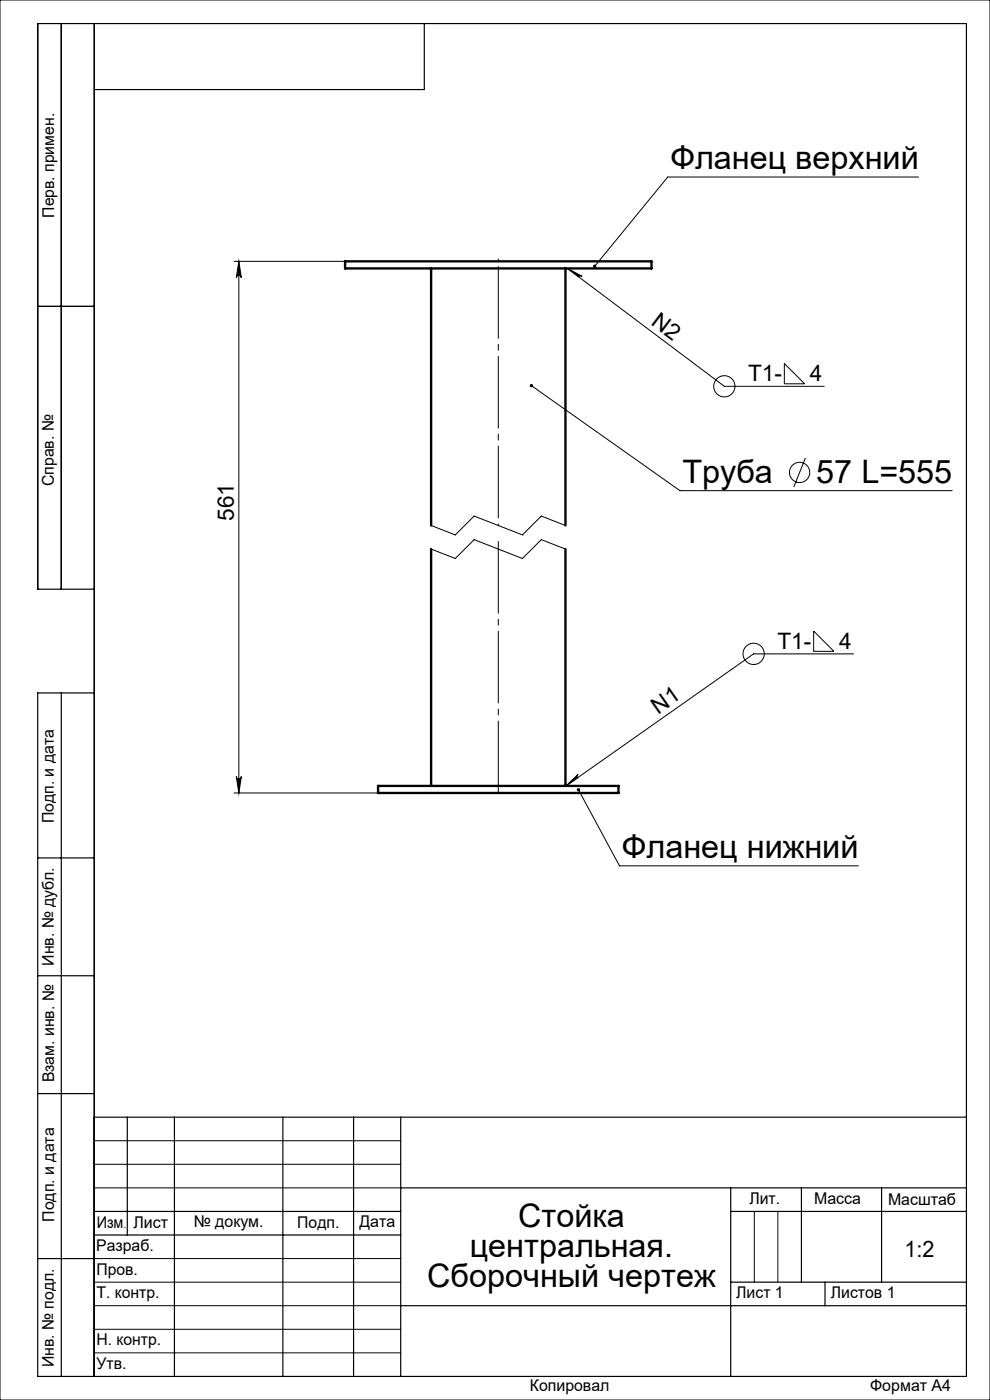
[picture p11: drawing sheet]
<svg xmlns="http://www.w3.org/2000/svg" width="210mm" height="297mm" viewBox="0 0 210 297" stroke-linecap="round" stroke-linejoin="round" font-family="sans-serif">
<g fill="none" stroke="#000" stroke-width=".21">
<path d="M0 0h210v297h-210zM194.8 37.6h-53.2l-15.5 18.9M49.7 55.4h23.5M50.7 55.4l.5 3.5a.54 .54 0 0 0-.5-.5 .54 .54 0 0 0-.6 .5zM50.7 55.4v112.8M120.4 56.9l33.2 25.1h21.2M120.4 56.9l3.1 1.7h-.5l-.2 .1zM166.4 77.1l4.3 4.3h-4.3zM112.7 81.8l31.5 22.3h57.8M170.8 97.2l-2.4 6.1M91.4 116.5l5.2 2 4-4 10.2 4 4-4 5.1 2M91.4 111.5l5.2 2 4-4 10.2 4 4-4 5.1 2"/>
<path d="M172.6 133.9l4.3 4.3h-4.3zM181.1 138.7h-21.2l-39.8 28M49.7 168.2h30.5M50.1 164.7a.54 .54 0 0 0 .6 .5 .54 .54 0 0 0 .5-.5l-.5 3.5zM120.1 166.7l2.5-2.4-.2 .4 .1 .3zM122.7 167.5l8.7 16.2h50.7M20 242h65M20 247h65M20 252h65M160 257v15M165 257v15M20 267h65"/>
<path d="M20 272h65M20 277h65M20 282h65M20 287h65"/>
<circle cx="153.6" cy="82" r="2.25"/>
<circle cx="169.6" cy="100.2" r="2.15"/>
<circle cx="159.9" cy="138.7" r="2.25"/>
</g>
<path d="M105.7 114.3v54.4" fill="none" stroke="#000" stroke-width=".21" stroke-dasharray="15.2 1.3 1.3 1.3" stroke-dashoffset="-.5"/>
<path d="M105.7 54.9v56.6" fill="none" stroke="#000" stroke-width=".21" stroke-dasharray="15.2 1.3 1.3 1.3" stroke-dashoffset="-1.6"/>
<g fill="none" stroke="#000" stroke-width=".25">
<path d="M13 5v120M20 5v287M90 5v14h-70M8 65h12M20 125h-12v-120h197v287h-197v-145h12M13 147v145M8 182h12M8 207h12M8 232h12M20 237h185M27 237v25M37 237v55"/>
<path d="M60 237v55M75 237v55M85 237v55M20 257h65M85 252h120M155 252v40M155 257h50M170 252v20M187 252v20M8 267h12M20 262h65M85 277h120"/>
<path d="M155 272h50M175 272v5"/>
</g>
<g fill="#000">
<path d="M112.5 81.5l.2 .3-.3-.2a.36 .36 0 0 0 .3 .6 .36 .36 0 0 0 .4-.5 .36 .36 0 0 0-.6-.2zM125.9 56.2l-.1 .3 .1 .3 .2-.3-.2 .3a.36 .36 0 0 0 .5-.1 .36 .36 0 0 0 0-.5 .36 .36 0 0 0-.5 0zM122.5 167.3a.36 .36 0 0 0 .1 .6 .36 .36 0 0 0 .5-.4 .36 .36 0 0 0-.6-.3l.2 .3z"/>
<path d="M50.1 164.7a.54 .54 0 0 0 .6 .5 .54 .54 0 0 0 .5-.5l-.5 3.5zM50.7 55.4l.5 3.5a.54 .54 0 0 0-.5-.5 .54 .54 0 0 0-.6 .5z"/>
<path d="M120.1 166.7l2.5-2.4-.2 .4 .1 .3zM120.4 56.9l3.1 1.7h-.5l-.2 .1z"/>
</g>
<path d="M73.2 55.4h65v1.5h-65zM91.4 56.9v54.6M119.9 56.9v54.6M91.4 116.5v50.2M119.9 116.5v50.2M80.2 166.7h51v1.5h-51z" fill="none" stroke="#000" stroke-width=".5"/>
<g font-size="6.9">
<text x="142.2" y="36">Фланец верхний</text>
<text x="144.8" y="102.5">Труба</text>
<text x="173.2" y="102.5">57 L=555</text>
<text x="131.9" y="182.1">Фланец нижний</text>
<text x="109.9" y="260.2">Стойка</text>
<text x="99.6" y="266.7">центральная.</text>
<text x="90.6" y="273.1">Сборочный чертеж</text>
</g>
<g font-size="4.8">
<text x="137.9" y="68.8" transform="rotate(37 137.9 68.8)">N2</text>
<text x="158.7" y="80.9">T1-</text>
<text x="171.8" y="80.9">4</text>
<text x="49.6" y="110.5" transform="rotate(-90 49.6 110.5)">561</text>
<text x="164.9" y="137.6">T1-</text>
<text x="178" y="137.6">4</text>
<text x="139.6" y="151.7" transform="rotate(-35 139.6 151.7)">N1</text>
<text x="191.9" y="266.7">1:2</text>
</g>
<g font-size="3.4">
<text x="11.5" y="46.2" transform="rotate(-90 11.5 46.2)">Перв. примен.</text>
<text x="11.4" y="103.2" transform="rotate(-90 11.4 103.2)">Справ. №</text>
<text x="11.4" y="174.7" transform="rotate(-90 11.4 174.7)">Подп. и дата</text>
<text x="11.5" y="204.9" transform="rotate(-90 11.5 204.9)">Инв. № дубл.</text>
<text x="11.5" y="229.6" transform="rotate(-90 11.5 229.6)">Взам. инв. №</text>
<text x="159" y="255.5">Лит.</text>
<text x="172.7" y="255.5">Масса</text>
<text x="188.4" y="255.6">Масштаб</text>
<text x="11.5" y="259.2" transform="rotate(-90 11.5 259.2)">Подп. и дата</text>
<text x="20.5" y="260.4">Изм</text>
<text x="28.3" y="260.4">Лист</text>
<text x="41.1" y="260.4">№ докум.</text>
<text x="63.1" y="260.4">Подп.</text>
<text x="76.2" y="260.4">Дата</text>
<text x="20.4" y="265.4">Разраб.</text>
<text x="20.5" y="275.4">Т. контр.</text>
<text x="20.5" y="270.4">Пров.</text>
<text x="156.2" y="275.4">Лист 1</text>
<text x="176.2" y="275.4">Листов 1</text>
<text x="20.5" y="285.4">Н. контр.</text>
<text x="11.4" y="290" transform="rotate(-90 11.4 290)">Инв. № подл.</text>
<text x="20.5" y="290.4">Утв.</text>
<text x="112.4" y="295">Копировал</text>
<text x="184.6" y="295">Формат А4</text>
</g>
<text font-size="2.1" x="26.2" y="260.4">.</text>
</svg>
